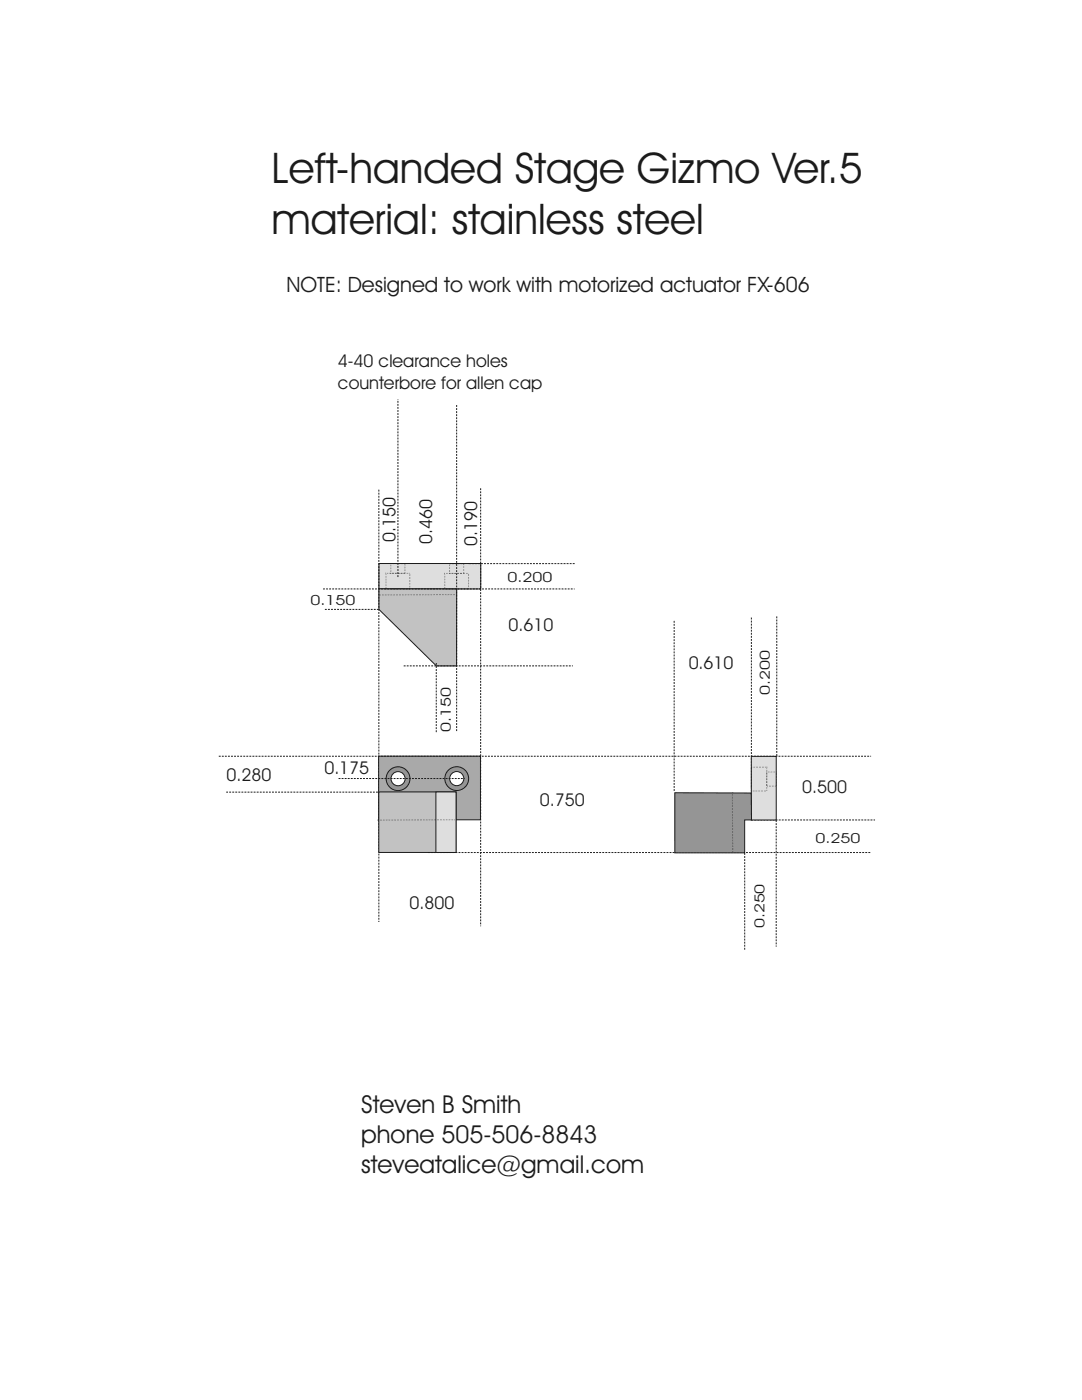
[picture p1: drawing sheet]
<svg xmlns="http://www.w3.org/2000/svg" width="216mm" height="279mm" viewBox="0 0 216 279" stroke-linecap="round" stroke-linejoin="round" font-family="sans-serif">
<path d="M75.6 112.5h20.3v5h-20.3z" fill-rule="evenodd" fill="#dedede" stroke="#1f1a17" stroke-width=".2"/>
<path d="M75.6 117.5h15.5v15.4h-4l-11.5-11.3z" fill-rule="evenodd" fill="#c2c2c2" stroke="#1f1a17" stroke-width=".2"/>
<path d="M77 114.4h4.8v3.1h-4.8zM78 112.5h2.8v1.9h-2.8zM88.7 114.4h4.8v3.1h-4.8zM89.7 112.5h2.8v1.9h-2.8z" fill="none" stroke="#1f1a17" stroke-width=".2" stroke-dasharray=".1 .2" stroke-linecap="butt"/>
<path d="M75.6 97.7v86.3M95.9 97.4v87.5M134.5 123.9v34M149.9 123.2v34M155 123v27.9M148.6 170.2v19.4M154.9 163.7v25.2" fill="none" stroke="#1f1a17" stroke-width=".2" stroke-dasharray=".4 .2" stroke-linecap="butt"/>
<path d="M75.6 150.9h20.3v12.7h-20.3z" fill-rule="evenodd" fill="#aba8a8" stroke="#1f1a17" stroke-width=".2"/>
<path d="M75.6 158h15.4v12.1h-15.4z" fill-rule="evenodd" fill="#c2c2c2" stroke="#1f1a17" stroke-width=".2"/>
<circle cx="79.4" cy="155.4" r="2.37" fill="#969494" stroke="#1f1a17" stroke-width=".2"/>
<circle cx="79.4" cy="155.4" r="1.41" fill="#fff" stroke="#1f1a17" stroke-width=".2"/>
<circle cx="91.1" cy="155.4" r="2.37" fill="#969494" stroke="#1f1a17" stroke-width=".2"/>
<circle cx="91.1" cy="155.4" r="1.41" fill="#fff" stroke="#1f1a17" stroke-width=".2"/>
<path d="M79.4 115.2v-35.5M43.7 150.9h130.1M45.1 158.1h30.3M67.6 155.4h25.1M87.1 146.1v-13.8M91.1 145.9v-65.3M85.4 170.1h88.5M149.9 163.6h24.7" fill="none" stroke="#1f1a17" stroke-width=".2" stroke-dasharray=".4 .2" stroke-linecap="butt"/>
<path d="M149.9 151h5v12.7h-5z" fill-rule="evenodd" fill="#dedede" stroke="#1f1a17" stroke-width=".2"/>
<path d="M149.9 153.1h3.1v4.8h-3.1zM153 154.1h1.9v2.8h-1.9z" fill="none" stroke="#1f1a17" stroke-width=".2" stroke-dasharray=".1 .2" stroke-linecap="butt"/>
<path d="M64.5 117.5h50.1M93.5 112.5h21.3M64.8 121.6h10.7M80.5 132.9h33.8" fill="none" stroke="#1f1a17" stroke-width=".2" stroke-dasharray=".4 .2" stroke-linecap="butt"/>
<path d="M87 158h4v12.1h-4z" fill-rule="evenodd" fill="#dedede" stroke="#1f1a17" stroke-width=".2"/>
<path d="M134.6 158.2l15.3 .1 .1 5.3h-1.4v6.6h-14z" fill-rule="evenodd" fill="#969494" stroke="#1f1a17" stroke-width=".2"/>
<path d="M75.6 118.7h15.5M146.1 158.2l.1 11.9M75.2 163.7l15.6-.1" fill="none" stroke="#1f1a17" stroke-width=".2" stroke-dasharray=".1 .2" stroke-linecap="butt"/>
<g font-size="8.5" fill="#1f1a17">
<text x="54.2" y="36.5">Left-handed Stage Gizmo Ver.5</text>
<text x="54.2" y="46.7">material: stainless steel</text>
</g>
<g font-size="4.9" fill="#1f1a17">
<text x="72.1" y="222.2">Steven B Smith</text>
<text x="72.1" y="228.1">phone 505-506-8843</text>
<text x="72.1" y="234">steveatalice@gmail.com</text>
</g>
<text font-size="4.2" fill="#1f1a17" x="57.1" y="58.3">NOTE: Designed to work with motorized actuator FX-606</text>
<g font-size="3.5" fill="#1f1a17">
<text x="67.4" y="73.3">4-40 clearance holes</text>
<text x="67.4" y="77.5">counterbore for allen cap</text>
<text x="78.9" y="108.1" transform="rotate(-90 78.9 108.1)">0.150</text>
<text x="86.2" y="108.6" transform="rotate(-90 86.2 108.6)">0.460</text>
<text x="95.2" y="109" transform="rotate(-90 95.2 109)">0.190</text>
<text x="101.5" y="125.9">0.610</text>
<text x="137.4" y="133.5">0.610</text>
<text x="45.2" y="155.8">0.280</text>
<text x="64.7" y="154.4">0.175</text>
<text x="107.7" y="160.9">0.750</text>
<text x="160.1" y="158.3">0.500</text>
<text x="81.7" y="181.4">0.800</text>
</g>
<g font-size="2.8" fill="#1f1a17">
<text x="101.2" y="116.2">0.200</text>
<text x="62" y="120.8">0.150</text>
<text x="153.6" y="138.8" transform="rotate(-90 153.6 138.8)">0.200</text>
<text x="89.9" y="146.1" transform="rotate(-90 89.9 146.1)">0.150</text>
<text x="162.7" y="168.2">0.250</text>
<text x="152.6" y="185.3" transform="rotate(-90 152.6 185.3)">0.250</text>
</g>
</svg>
